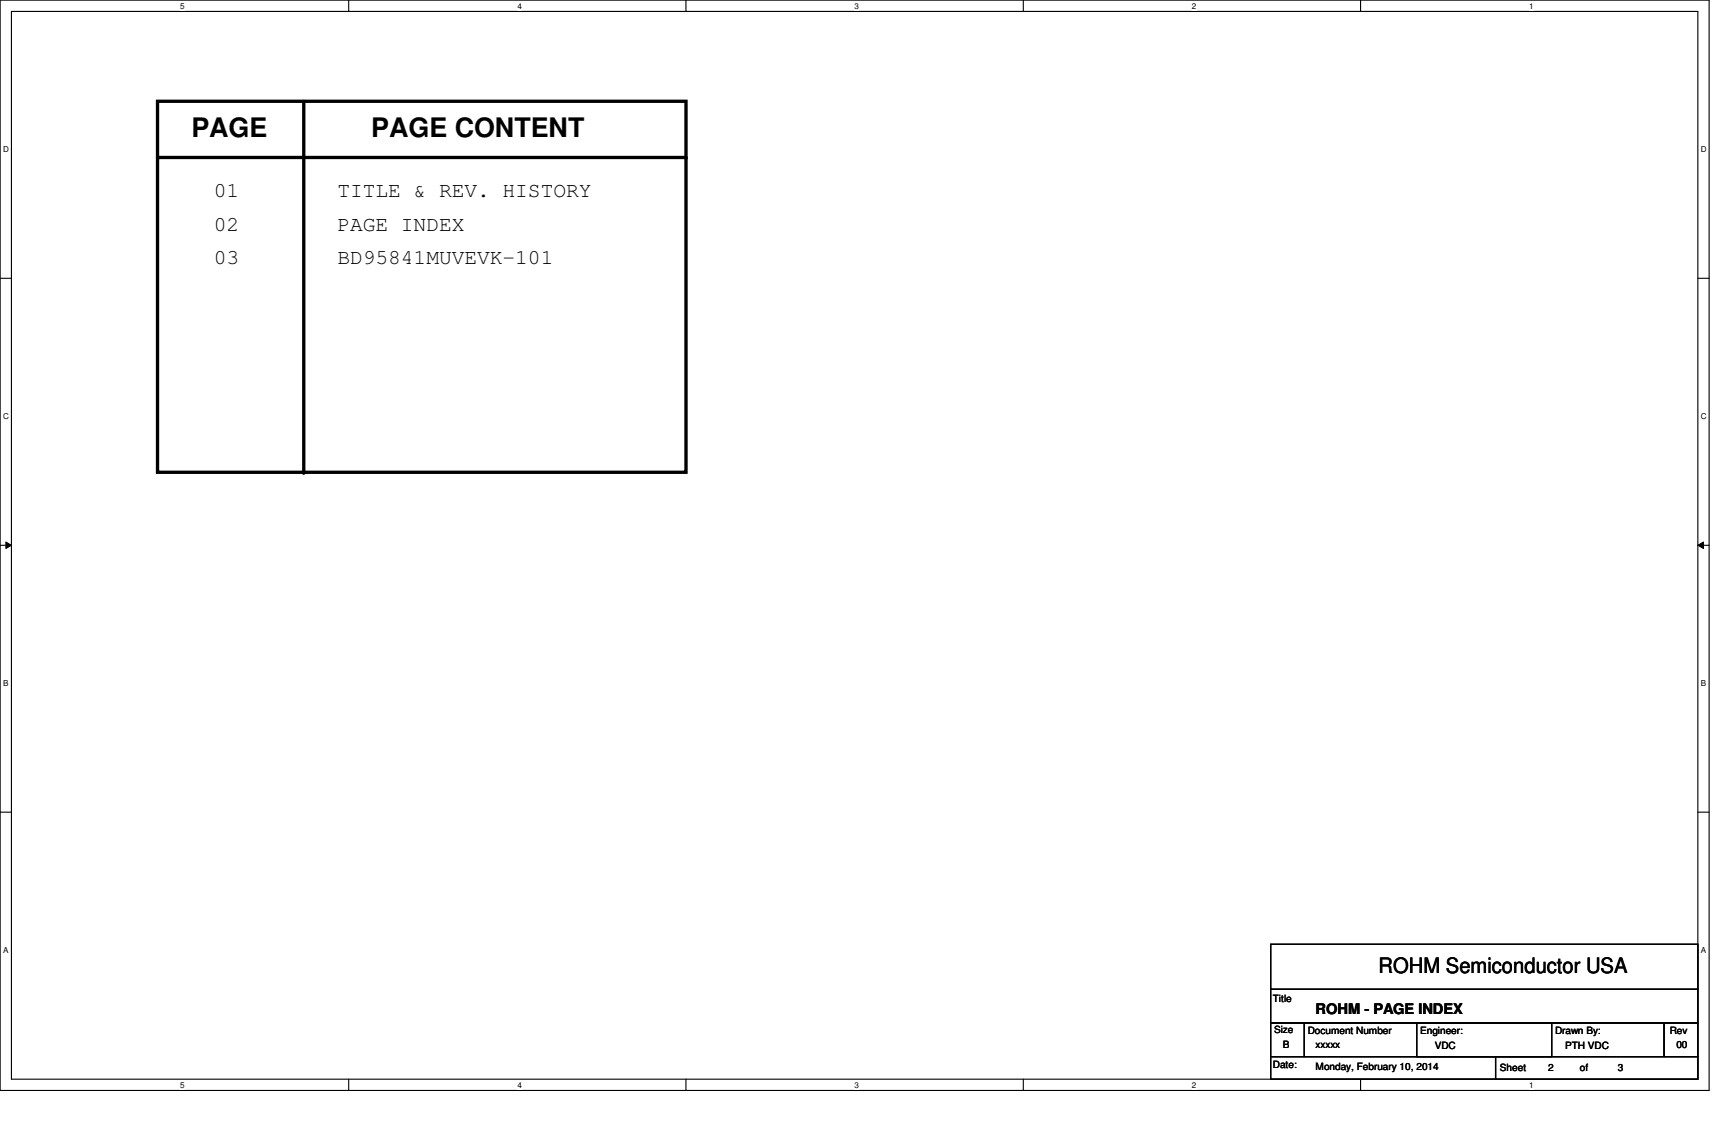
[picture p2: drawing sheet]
<svg xmlns="http://www.w3.org/2000/svg" width="457mm" height="305mm" viewBox="0 0 457 305" stroke-linecap="round" stroke-linejoin="round" font-family="sans-serif">
<path d="M0 0h455.6v290.8h-455.6zM3 3h449.6v284.8h-449.6z" fill="none" stroke="#000" stroke-width=".3"/>
<g fill="#fff">
<path d="M48 .4h1.2v2.4h-1.2z"/>
<path d="M48 288.1h1.2v2.4h-1.2z"/>
</g>
<path d="M93 0v3M93 287.8v3" fill="none" stroke="#000" stroke-width=".3"/>
<g fill="#fff">
<path d="M137.9 .4h1.2v2.4h-1.2z"/>
<path d="M137.9 288.1h1.2v2.4h-1.2z"/>
</g>
<path d="M182.9 0v3M182.9 287.8v3" fill="none" stroke="#000" stroke-width=".3"/>
<g fill="#fff">
<path d="M227.8 .4h1.2v2.4h-1.2z"/>
<path d="M227.8 288.1h1.2v2.4h-1.2z"/>
</g>
<path d="M272.8 0v3M272.8 287.8v3" fill="none" stroke="#000" stroke-width=".3"/>
<g fill="#fff">
<path d="M317.8 .4h1.1v2.4h-1.1z"/>
<path d="M317.8 288.1h1.1v2.4h-1.1z"/>
</g>
<path d="M362.7 0v3M362.7 287.8v3" fill="none" stroke="#000" stroke-width=".3"/>
<g fill="#fff">
<path d="M407.7 .4h1.2v2.4h-1.2z"/>
<path d="M407.7 288.1h1.2v2.4h-1.2z"/>
<path d="M.8 38.6h1.5v2.4h-1.5z"/>
<path d="M453.4 38.6h1.5v2.4h-1.5z"/>
<path d="M.8 109.8h1.5v2.4h-1.5z"/>
<path d="M453.4 109.8h1.5v2.4h-1.5z"/>
</g>
<path d="M0 74.2h3M452.6 74.2h3" fill="none" stroke="#000" stroke-width=".3"/>
<g fill="#fff">
<path d="M.8 181h1.4v2.4h-1.4z"/>
<path d="M453.4 181h1.4v2.4h-1.4z"/>
</g>
<path d="M0 145.4h3M452.6 145.4h3" fill="none" stroke="#000" stroke-width=".3"/>
<path d="M1.6 144.5l1.4 .9-1.4 .9zM452.6 145.4l1.5-.9v1.8z" fill="#000"/>
<path d="M1.6 144.5l1.4 .9-1.4 .9zM452.6 145.4l1.5-.9v1.8z" fill="none" stroke="#000" stroke-width=".27"/>
<g fill="#fff">
<path d="M.8 252.1h1.4v2.5h-1.4z"/>
<path d="M453.4 252.1h1.4v2.5h-1.4z"/>
</g>
<path d="M0 216.6h3M452.6 216.6h3M338.8 251.8h113.8v12h-113.8zM338.8 263.8h113.8v9h-113.8zM338.8 272.8h8.9v9h-8.9zM347.7 272.8h96v9h-96zM377.7 272.8h36v9h-36zM443.7 272.8h8.9v9h-8.9zM338.8 281.8h59.9v6h-59.9zM398.7 281.8h53.9v6h-53.9z" fill="none" stroke="#000" stroke-width=".3"/>
<path d="M42 27h140.9v98.9h-140.9zM81 27v98.9M42 42h140.9" fill="none" stroke="#000" stroke-width=".89"/>
<g fill="#000">
<circle cx="182.9" cy="42" r=".44"/>
<circle cx="81" cy="125.9" r=".44"/>
</g>
<g font-size="7.2">
<text x="51" y="36.7">PAGE</text>
<text x="99" y="36.7">PAGE CONTENT</text>
</g>
<g font-size="5.7">
<text x="57" y="52.5">01</text>
<text x="90" y="52.5">TITLE &amp; REV. HISTORY</text>
<text x="57" y="61.5">02</text>
<text x="90" y="61.5">PAGE INDEX</text>
<text x="57" y="70.5">03</text>
<text x="90" y="70.5">BD95841MUVEVK-101</text>
<text x="367.5" y="259.6">ROHM Semiconductor USA</text>
</g>
<text font-size="3.9" x="350.7" y="270.4">ROHM - PAGE INDEX</text>
<g font-size="2.7">
<text x="339.3" y="267.1">Title</text>
<text x="339.6" y="275.5">Size</text>
<text x="348.6" y="275.8">Document Number</text>
<text x="378.6" y="275.8">Engineer:</text>
<text x="414.6" y="275.8">Drawn By:</text>
<text x="445.1" y="275.8">Rev</text>
<text x="342" y="279.4">B</text>
<text x="350.7" y="279.4">xxxxx</text>
<text x="382.5" y="279.7">VDC</text>
<text x="417.3" y="279.7">PTH VDC</text>
<text x="446.9" y="279.4">00</text>
<text x="339.3" y="284.8">Date:</text>
<text x="350.7" y="285.4">Monday, February 10, 2014</text>
<text x="399.9" y="285.7">Sheet</text>
<text x="412.7" y="285.7">2</text>
<text x="421.2" y="285.7">of</text>
<text x="431.3" y="285.7">3</text>
</g>
<g font-size="2.2">
<text x="48" y="2.3">5</text>
<text x="137.9" y="2.3">4</text>
<text x="227.8" y="2.3">3</text>
<text x="317.8" y="2.3">2</text>
<text x="407.7" y="2.3">1</text>
<text x=".8" y="40.6">D</text>
<text x="453.4" y="40.6">D</text>
<text x=".8" y="111.7">C</text>
<text x="453.4" y="111.7">C</text>
<text x=".8" y="182.9">B</text>
<text x="453.4" y="182.9">B</text>
<text x=".8" y="254.1">A</text>
<text x="453.4" y="254.1">A</text>
<text x="48" y="290.1">5</text>
<text x="137.9" y="290.1">4</text>
<text x="227.8" y="290.1">3</text>
<text x="317.8" y="290.1">2</text>
<text x="407.7" y="290.1">1</text>
</g>
</svg>
